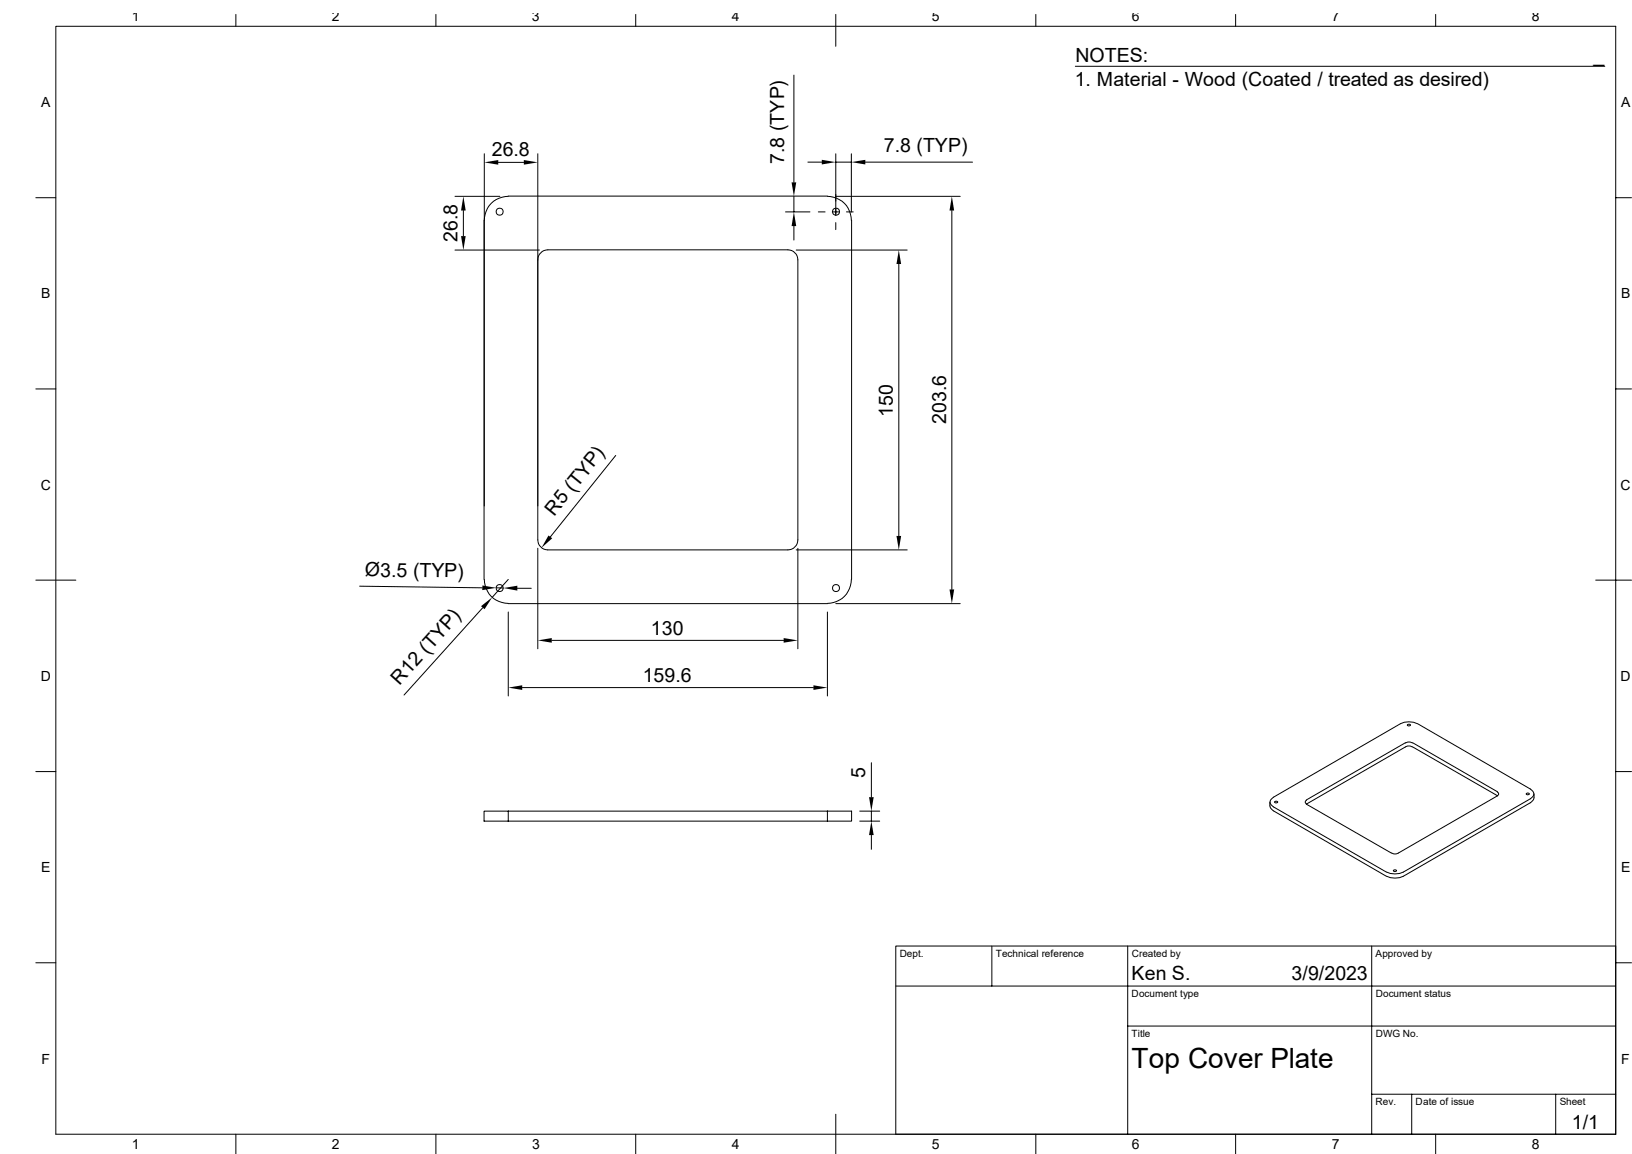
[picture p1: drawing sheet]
<svg xmlns="http://www.w3.org/2000/svg" width="297mm" height="210mm" viewBox="0 0 297 210" stroke-linecap="round" stroke-linejoin="round" font-family="sans-serif">
<g fill="none" stroke="#000" stroke-width=".18">
<path d="M10.2 4.8h283.8v201.6h-283.8zM42.9 2.6v2.2M79.3 2.6v2.2M115.7 2.6v2.2M144.5 13.7v19.5M152.1 2.6v5.8M188.5 2.6v2.2M195.7 12.1h96.4M224.9 2.6v2.2M261.3 2.6v2.2M6.5 36h3.7M82.8 35.7h8.2"/>
<path d="M84.3 38.3v4.7M88.1 28v64.1M90.7 29.5h4.6M92.5 35.7h58.1M92.5 35.7a4.3 4.3 0 0 0-4.4 4.4M97.9 28v70.3a1.88 1.88 0 0 0 1.8 1.8h43.7a1.88 1.88 0 0 0 1.8-1.8v-51a1.88 1.88 0 0 0-1.8-1.8h-43.7a1.88 1.88 0 0 0-1.8 1.8M143 38.6h4.4M144.5 35.7v2.9M147 29.5h2.6M148.9 38.6h1.3M150.6 35.7a4.3 4.3 0 0 1 4.3 4.4M151.5 38.6h1.2"/>
<path d="M152.1 35.7h22.7M152.1 28v11.2M152.1 29.5h2.8M154.1 38.6h1.2M154.9 28v10.6M157.5 29.5h19.5M173.2 38.3v69M294 36h2.9M82.8 45.5h15.4M88.1 40.1v65.4M144.5 41.1v2.6M144.9 45.5h20.2"/>
<path d="M152.1 40.5v1.3M155 40.1v65.4M163.6 48v49.5M6.5 70.8h3.7M294 70.8h2.9M97.9 99.8v18.3M112.1 82.9l-11.9 14.8M145.2 99.8v18.3M6.5 105.6h7.3M65.4 106.7l22.4 .3M87.8 110.6l-14.3 15.9M88.1 105.5a4.3 4.3 0 0 0 4.4 4.3"/>
<path d="M90.3 107h1.3M92.5 109.9h58.1M92.5 111.4v15.3M92.5 105.5l-2.9 3.2M94.1 107.1h2.6M100.4 116.5h42.2M144.9 100.1h20.2M150.6 111.4v15.3M152.1 109.9h22.7M154.9 105.5a4.3 4.3 0 0 1-4.3 4.3M290.4 105.6h6.5M95 125.1h53"/>
<path d="M158.6 138.8v6.3M255.8 135.2l.4-.2 .8 .2M255.8 135.2l-18.1 10.4M256.2 131.9l.2-.1 .3 .2-.3 .1-.2-.1zM257 135.9l-.4-.1-.8 .1-18.1 10.4 15.5 8.9M257.1 135.9l15.4 8.9-18 10.4-.4 .2-.9-.2M257.1 135.2l15.4 8.9M257.9 131.7a3.6 3.6 0 0 0-3 0l-23.1 13.4a.94 .94 0 0 0-.7 .9 .94 .94 0 0 0 .7 .9l20.5 11.8M258 131.7l20.5 11.9a.94 .94 0 0 1 .6 .9 .94 .94 0 0 1-.6 .9l-23.1 13.3a3.6 3.6 0 0 1-3.1 0M6.5 140.4h3.7M92.5 147.6h-4.4v1.8h4.4M92.5 147.6v1.8"/>
<path d="M92.5 147.6h58.1M92.5 149.4h58.1M150.6 147.6h4.4v1.8h-4.4M150.6 147.6v1.8M156.5 147.6h3.6M156.5 149.4h3.6M158.6 147.6v1.8M158.6 152v2.6M231.1 146v.7M231.1 146.7l.2 .5 .5 .4 20.5 11.9M232 145.9l.2-.1 .3 .2-.3 .1h-.2zM237.8 145.6l-.3 .4 .3 .3"/>
<path d="M253.6 158.4l.3-.1 .3 .2-.3 .1-.3-.1zM272.5 144.1l.3 .4-.3 .3M277.8 144.4l.2-.1 .3 .2-.3 .2-.2-.1zM279.1 145.2l-.1 .5-.5 .4-23.1 13.4a3.6 3.6 0 0 1-3.1 0M279.2 144.5v.7M294 140.4h2.9M6.5 175.2h3.7M163 179.5h131M180.5 172.2v7.3M205.2 172.2v34.2M249.6 172.2v34.2M294 172.2h-131v34.2"/>
<path d="M294 175.2h2.9M205.2 186.7h88.8M249.6 199.1h44.4M256.9 199.1v7.3M283.1 199.1v7.3M42.9 206.4v3.6M79.3 206.4v3.6M115.7 206.4v3.6M152.1 202.8v7.2M188.5 206.4v3.6M224.9 206.4v3.6M261.3 206.4v3.6"/>
<circle cx="90.9" cy="38.5" r=".65"/>
<circle cx="152.1" cy="38.5" r=".65"/>
<circle cx="90.9" cy="107" r=".65"/>
<circle cx="152.1" cy="107" r=".65"/>
</g>
<g fill="#000">
<path d="M84.3 35.7l.5 2.6h-.9zM88.1 29.5l2.6-.4v.9zM95.3 29.1l2.6 .4-2.6 .5zM144.1 33.2h.8l-.4 2.5zM149.6 29.1l2.5 .4-2.5 .4zM154.9 29.5l2.6-.4v.8zM173.2 35.7l.5 2.6h-.9zM83.9 43h.9l-.5 2.5zM144.5 38.6l.4 2.5h-.8zM163.6 45.5l.4 2.5h-.8zM99.8 97.5l.7 .5-1.9 1.7zM163.2 97.5h.8l-.4 2.6z"/>
<path d="M87.5 110.3l2.1-1.6-1.4 2.2zM87.8 106.6l2.5 .4-2.5 .4zM91.6 107l2.5-.4v.9zM97.9 116.5l2.5-.4v.9zM142.6 116.1l2.6 .4-2.6 .5zM172.8 107.3h.9l-.5 2.6zM92.5 125.1l2.5-.4v.9zM148 124.7l2.6 .4-2.6 .5zM158.6 149.4l.4 2.6h-.8zM158.2 145.1h.8l-.4 2.5z"/>
</g>
<text font-size="5.1" x="206" y="194.4">Top Cover Plate</text>
<g font-size="3.6">
<text x="195.7" y="11.3">NOTES:</text>
<text x="290" y="11.3">_</text>
<text x="195.6" y="15.6">1. Material - Wood (Coated / treated as desired)</text>
<text x="89.5" y="28.4">26.8</text>
<text x="142.7" y="29.8" transform="rotate(-90 142.7 29.8)">7.8 (TYP)</text>
<text x="160.9" y="27.7">7.8 (TYP)</text>
<text x="83.3" y="44.1" transform="rotate(-90 83.3 44.1)">26.8</text>
<text x="162.5" y="75.9" transform="rotate(-90 162.5 75.9)">150</text>
<text x="172.2" y="77.2" transform="rotate(-90 172.2 77.2)">203.6</text>
<text x="100.8" y="94" transform="rotate(-51 100.8 94)">R5 (TYP)</text>
<text x="66.4" y="104.9" transform="rotate(1 66.4 104.9)">Ø3.5 (TYP)</text>
<text x="118.5" y="115.5">130</text>
<text x="72.7" y="124.8" transform="rotate(-48 72.7 124.8)">R12 (TYP)</text>
<text x="117" y="124.1">159.6</text>
<text x="157.5" y="141.6" transform="rotate(-90 157.5 141.6)">5</text>
<text x="206" y="178.4">Ken S.</text>
<text x="235" y="178.4">3/9/2023</text>
<text x="286.1" y="205.4">1/1</text>
</g>
<g font-size="2.5">
<text x="24" y="3.9">1</text>
<text x="60.4" y="3.9">2</text>
<text x="96.8" y="3.9">3</text>
<text x="133.2" y="3.9">4</text>
<text x="169.6" y="3.9">5</text>
<text x="206" y="3.9">6</text>
<text x="242.4" y="3.9">7</text>
<text x="278.8" y="3.9">8</text>
<text x="7.5" y="19.5">A</text>
<text x="295" y="19.5">A</text>
<text x="7.5" y="54.3">B</text>
<text x="295" y="54.3">B</text>
<text x="7.5" y="89.1">C</text>
<text x="294.9" y="89.1">C</text>
<text x="7.5" y="123.9">D</text>
<text x="294.9" y="123.9">D</text>
<text x="7.5" y="158.7">E</text>
<text x="295" y="158.7">E</text>
<text x="7.6" y="193.5">F</text>
<text x="295.1" y="193.5">F</text>
<text x="24" y="209.1">1</text>
<text x="60.4" y="209.1">2</text>
<text x="96.8" y="209.1">3</text>
<text x="133.2" y="209.1">4</text>
<text x="169.6" y="209.1">5</text>
<text x="206" y="209.1">6</text>
<text x="242.4" y="209.1">7</text>
<text x="278.8" y="209.1">8</text>
</g>
<g font-size="1.8">
<text x="163.7" y="174.2">Dept.</text>
<text x="181.2" y="174.2">Technical reference</text>
<text x="206" y="174.2">Created by</text>
<text x="250.4" y="174.2">Approved by</text>
<text x="206" y="181.5">Document type</text>
<text x="250.4" y="181.5">Document status</text>
<text x="206" y="188.8">Title</text>
<text x="250.4" y="188.8">DWG No.</text>
<text x="250.4" y="201.2">Rev.</text>
<text x="257.6" y="201.2">Date of issue</text>
<text x="283.9" y="201.2">Sheet</text>
</g>
</svg>
